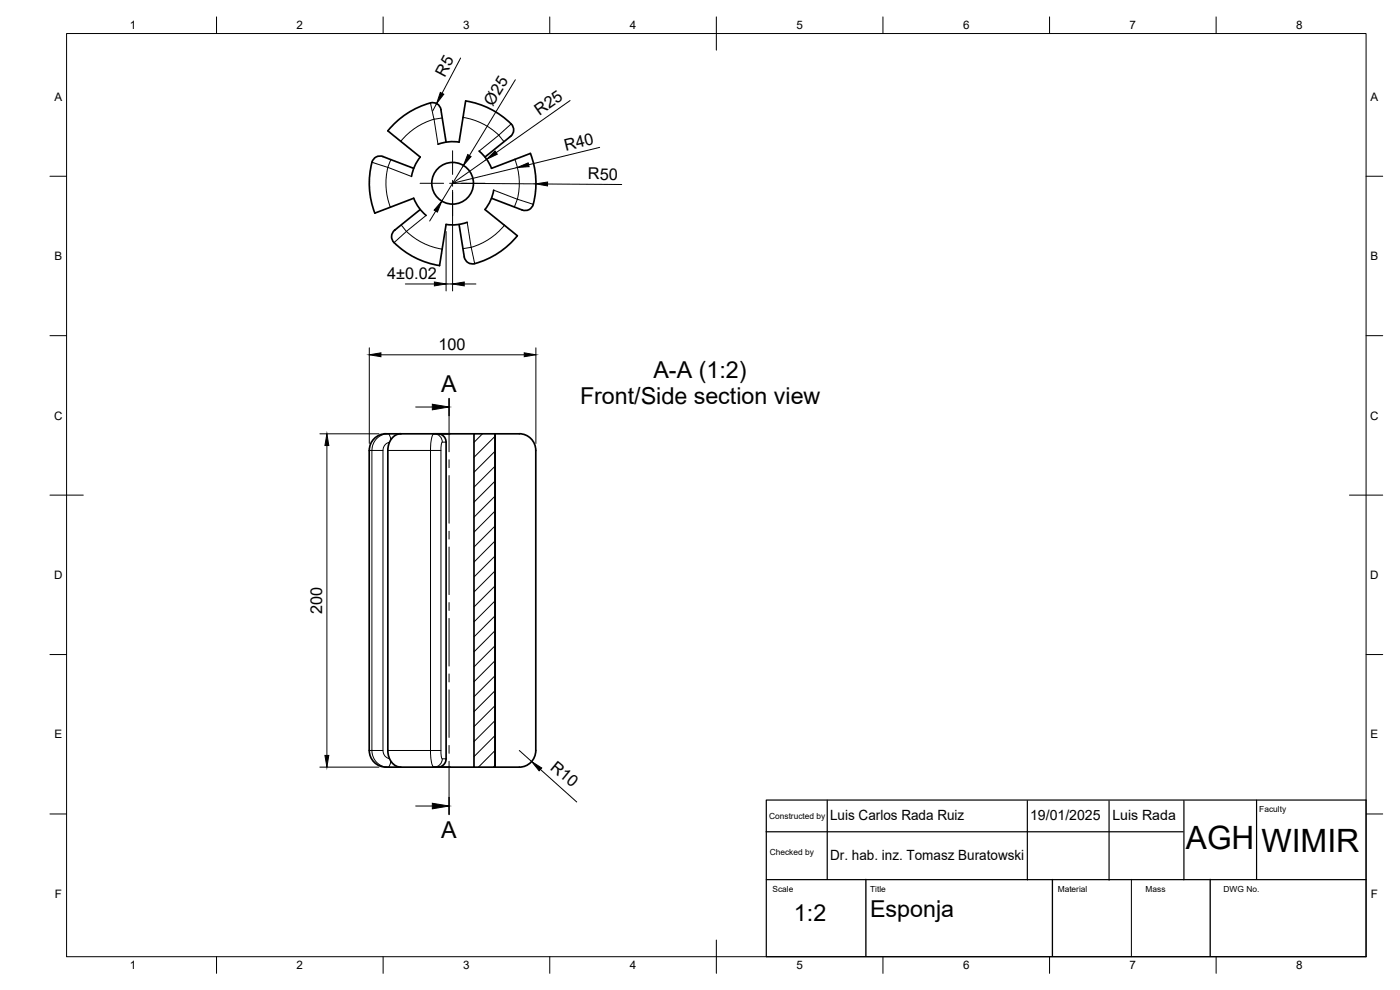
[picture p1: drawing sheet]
<svg xmlns="http://www.w3.org/2000/svg" width="420mm" height="297mm" viewBox="0 0 420 297" stroke-linecap="round" stroke-linejoin="round" font-family="sans-serif">
<!-- layer: Visible Narrow -->
<g fill="none" stroke="#000" stroke-width=".3">
<path d="M129.2 30.9l1.1 4.9 2.4-.4M139 35.2a20 20 0 0 1 10.7 5.3M153.4 37.2l-3.7 3.4M111.6 48.7l4.8 1.5M116.4 50.2l7.1 2.7M116.4 50.2a20 20 0 0 0 .8 12M117.3 47.9l-.9 2.3M120.3 42.4a20 20 0 0 1 10-6.6l1.1 7.5M148.2 57.1l7.1 2.7M149.7 40.6l-5.9 4.7M149.7 40.6l1.6 1.9M154.5 47.8a20 20 0 0 1 .8 12"/>
<path d="M155.3 59.8l4.7 1.5M155.3 59.8l-.9 2.3M120.4 67.5l1.6 1.9M122 69.4l-3.7 3.4M122 69.4a20 20 0 0 0 10.7 5.4M127.9 64.7l-5.9 4.7M140.2 66.7l1.2 7.5M141.4 74.2l1.1 4.9M141.4 74.2l-2.5 .4M151.4 67.6a20 20 0 0 1-10 6.6M110.8 135.2h.8v90h-.8M116.4 135.2h12.8v90h-12.8"/>
<path d="M116.9 132.7a2.44 2.44 0 0 0-2 2.5v90a2.44 2.44 0 0 0 2 2.4M117.3 132l-.1-.6a1.11 1.11 0 0 0-.5-1.1 1.11 1.11 0 0 0-1.2 0 4.6 4.6 0 0 0-3.7 4.9h3.1M132.7 132.6a2.13 2.13 0 0 0-2.8-2.2l-.5 2-.2 2.8h3.1M133.9 132.7h-1.2l-.4 1.7v91.5l.4 1.7 1.2 .1M114.9 225.2h-3.1a4.5 4.5 0 0 0 4.8 4.9l.4-.7 .3-1.1M132.3 225.2h-3.1l.3 3.5a1.26 1.26 0 0 0 .8 1.5 1.26 1.26 0 0 0 1.5-.6 2.52 2.52 0 0 0 .9-1.9"/>
</g>
<!-- layer: Visible -->
<g fill="none" stroke="#000" stroke-width=".51">
<path d="M129.2 30.9a2.51 2.51 0 0 1 3.1 2M129.2 30.9a24.6 24.6 0 0 0-12.8 8.4l9.7 7.8a12.6 12.6 0 0 0-2.6 5.8M132.3 32.9l1.6 9.8M124.1 50.5l-8.8-3.4a2.56 2.56 0 0 0-3.7 1.6 23.3 23.3 0 0 0 1 15.2l11.5-4.4a13 13 0 0 0 3.8 5.1M137.8 42.7l1.9-12.4a23.8 23.8 0 0 1 14.2 7.6 3.2 3.2 0 0 1-1.4 3.6l-7 5.6M137.8 42.6a12.5 12.5 0 0 0-6.3 .7M143.8 45.3a12.5 12.5 0 0 1 3.7 5.2l11.7-4.5M148.2 57a12.5 12.5 0 0 1-2.6 5.9l9.7 7.8M159.2 46a23.8 23.8 0 0 1 .5 16.1 3.2 3.2 0 0 1-3.9 .5l-8.3-3.1M126.1 62.9l-7.7 6.2M133.9 67.3l-2 12.4a23.8 23.8 0 0 1-14.1-7.6 2.51 2.51 0 0 1 .6-3M137.8 67.3l1.5 9.8"/>
<path d="M140.2 66.7a12.5 12.5 0 0 1-6.3 .6M155.3 70.7a23.8 23.8 0 0 1-13.7 8.5 2.51 2.51 0 0 1-2.3-2.1M129.9 130.2h12.4M131.4 130.2a2.49 2.49 0 0 1 2.5 2.5v95a2.49 2.49 0 0 1-2.5 2.5M142.3 130.2h6.2v100h-6.2zM148.5 130.2l7.4-.1a5 5 0 0 1 4.9 5v90.1a5 5 0 0 1-4.9 5h-7.4M148.6 130.2v100M115.8 230.2a5 5 0 0 1-5-5v-90.1a5 5 0 0 1 5.6-4.9h3.9a4.4 4.4 0 0 0-3.9 4.9v90.1a4.6 4.6 0 0 0 3.9 5M129.9 230.2h12.4"/>
<circle cx="135.8" cy="55" r="6.3"/>
</g>
<path d="M120.3 130.2h14.8" fill="none" stroke="#000" stroke-width=".33"/>
<path d="M115.8 230.2h19.3" fill="none" stroke="#000" stroke-width=".48"/>
<!-- layer: BORDER -->
<g fill="none" stroke="#000" stroke-width=".3">
<path d="M20 10.1h390v276.9h-390zM65 5.1v5M115 5.1v5M165 5.1v5M215 5.1v10M265 5.1v5M315 5.1v5M365 5.1v5M15 52.9h5M410 52.9h5M15 100.7h5M410 100.7h5"/>
<path d="M15 148.6h10M405 148.6h10M15 196.4h5M410 196.4h5M15 244.2h5M410 244.2h5M65 287v5M115 287v5M165 287v5M215 282.1v9.9M265 287v5M315 287v5"/>
<path d="M365 287v5"/>
</g>
<!-- layer: TITLEBLOCK -->
<path d="M410 240.1v46.9h-180" fill="none" stroke="#000" stroke-width=".36"/>
<!-- layer: Smart Centers -->
<path d="M126.1 55h7M134.9 55h1.8M135.8 45.2v7.1M135.8 54.1v1.8M135.8 57.7v7.1M138.5 55h7.1" fill="none" stroke="#000" stroke-width=".3"/>
<!-- layer: FD_Dimensions -->
<g fill="none" stroke="#000" stroke-width=".3">
<path d="M138.2 17.4l-5.5 10.6M131 31.1l-1.1 2.2M154.7 23.9l-13.8 22.8M171.1 30.2l-22.2 15.6M135.8 55l25 .2M135.8 57.1v30.2M139.1 49.7l-6.5 10.7M146 47.8l-10.2 7.2M155.3 50.3l-19.5 4.7M164.3 55.2l22.3 .2M180 44.2l-21.3 5.2M130.8 63.3l-1.9 3"/>
<path d="M133.9 69.5v17.8M121.6 85.2h8.8M133.9 85.2h1.9M139.3 85.2h3.5M110.8 104.4v28.7M114.3 106.5h43M160.8 104.4v28.7M96 130.2h17.7M98.1 133.7v93M96 230.2h17.7M155.8 225.2l3.8 3.3M162.2 230.8l10.9 9.8"/>
</g>
<g fill="#000" stroke="#000" stroke-width=".3">
<path d="M132.1 27.7l1.1 .6-2.2 2.8zM140.4 46.4l1 .6-2.3 2.7zM146 47.8l2.6-2.5 .6 1zM155.3 50.3l3.2-1.4 .3 1.1zM160.8 55.2l3.5-.6v1.2zM132.6 60.4l-1.3 3.2-1-.6zM130.4 84.6l3.5 .6-3.5 .6zM135.8 85.2l3.5-.6v1.2zM110.8 106.5l3.5-.6v1.1zM157.3 105.9l3.5 .6-3.5 .5zM98.1 130.2l.6 3.5h-1.2zM97.5 226.7h1.2l-.6 3.5z"/>
<path d="M159.6 228.5l3 1.9-.8 .9z"/>
</g>
<!-- layer: Hatching -->
<g fill="none" stroke="#000" stroke-width=".3">
<path d="M144.8 130.2l-2.5 2.5M148.5 130.9l-6.2 6.3M148.5 135.4l-6.2 6.3M148.5 139.9l-6.2 6.3M148.5 144.4l-6.2 6.3M148.5 148.9l-6.2 6.3M148.5 153.4l-6.2 6.3M148.5 157.8l-6.2 6.4M148.5 162.3l-6.2 6.3M148.5 166.8l-6.2 6.3M148.5 171.3l-6.2 6.3M148.5 175.8l-6.2 6.3"/>
<path d="M148.5 180.3l-6.2 6.3M148.5 184.8l-6.2 6.3M148.5 189.3l-6.2 6.3M148.5 193.8l-6.2 6.3M148.5 198.3l-6.2 6.3M148.5 202.8l-6.2 6.2M148.5 207.2l-6.2 6.3M148.5 211.7l-6.2 6.3M148.5 216.2l-6.2 6.3M148.5 220.7l-6.2 6.3M148.5 225.2l-4.9 5M148.5 229.7l-.4 .5"/>
</g>
<!-- layer: Section Lines -->
<path d="M134.8 119.6v5M134.8 239.3v5" fill="none" stroke="#000" stroke-width=".51"/>
<g fill="none" stroke="#000" stroke-width=".3">
<path d="M124.8 122.1h5M134.8 124.6v11M134.8 137.9v2.4M134.8 142.7v14.3M134.8 159.4v2.3M134.8 164.1v14.3M134.8 180.8v2.4M134.8 185.6v14.2M134.8 202.2v2.4M134.8 207v14.3M134.8 223.7v2.3M134.8 228.4v10.9"/>
<path d="M124.8 241.8h5"/>
</g>
<path d="M129.8 121.3l5 .8-5 .9zM129.8 241l5 .8-5 .9z" fill="#000" stroke="#000" stroke-width=".3"/>
<path d="M410 240h-180v47M230 263.9h180" fill="none" stroke="#000" stroke-width=".36"/>
<path d="M229.8 249.6h125.3M259.9 263.8v23.2M315.8 263.8v23.2M339.5 263.8v23.2M363.2 263.8v23.2" fill="none" stroke="#000" stroke-width=".3"/>
<path d="M248.3 240.3v23.4M308.3 240.4v23.4M332.8 240.5v23.4M355.3 240.4v23.4M377.1 240.3v23.4" fill="none" stroke="#000" stroke-width=".55"/>
<g font-size="9.6">
<text x="355.9" y="254.7">AGH</text>
<text x="378.6" y="255.7">WIMIR</text>
</g>
<g font-size="7">
<text x="196.1" y="113.5">A-A (1:2)</text>
<text x="132.4" y="117.6">A</text>
<text x="174.1" y="121.3">Front/Side section view</text>
<text x="132.4" y="251.3">A</text>
<text x="261.1" y="275.2">Esponja</text>
<text x="238.3" y="276.5">1:2</text>
</g>
<g font-size="4.9">
<text x="133.5" y="23.3" transform="rotate(-62 133.5 23.3)">R5</text>
<text x="147.9" y="32.1" transform="rotate(-59 147.9 32.1)">Ø25</text>
<text x="161.9" y="34.8" transform="rotate(-35 161.9 34.8)">R25</text>
<text x="169.8" y="45.2" transform="rotate(-14 169.8 45.2)">R40</text>
<text x="176.4" y="53.8">R50</text>
<text x="116.2" y="83.8">4±0.02</text>
<text x="131.6" y="105">100</text>
<text x="96.6" y="184.2" transform="rotate(-90 96.6 184.2)">200</text>
<text x="164.9" y="230.7" transform="rotate(39 164.9 230.7)">R10</text>
</g>
<g font-size="4.2">
<text x="249.1" y="246">Luis Carlos Rada Ruiz</text>
<text x="309.1" y="246">19/01/2025</text>
<text x="333.8" y="246">Luis Rada</text>
<text x="249.1" y="258">Dr. hab. inz. Tomasz Buratowski</text>
</g>
<g font-size="3.5">
<text x="39" y="8.8">1</text>
<text x="89" y="8.8">2</text>
<text x="139" y="8.8">3</text>
<text x="189" y="8.8">4</text>
<text x="239" y="8.8">5</text>
<text x="289" y="8.8">6</text>
<text x="339" y="8.8">7</text>
<text x="389" y="8.8">8</text>
<text x="16.3" y="30.2">A</text>
<text x="411.3" y="30.2">A</text>
<text x="16.3" y="78">B</text>
<text x="411.3" y="78">B</text>
<text x="16.2" y="125.9">C</text>
<text x="411.2" y="125.9">C</text>
<text x="16.2" y="173.7">D</text>
<text x="411.2" y="173.7">D</text>
<text x="16.3" y="221.6">E</text>
<text x="411.3" y="221.6">E</text>
<text x="16.4" y="269.4">F</text>
<text x="411.4" y="269.4">F</text>
<text x="39" y="290.8">1</text>
<text x="89" y="290.8">2</text>
<text x="139" y="290.8">3</text>
<text x="189" y="290.8">4</text>
<text x="239" y="290.8">5</text>
<text x="289" y="290.8">6</text>
<text x="339" y="290.8">7</text>
<text x="389" y="290.8">8</text>
</g>
<g font-size="2.5">
<text x="230.8" y="245.6">Constructed by</text>
<text x="377.9" y="243.7">Faculty</text>
<text x="231" y="256.5">Checked by</text>
<text x="231.8" y="267.6">Scale</text>
<text x="261.1" y="267.6">Title</text>
<text x="317.4" y="267.6">Material</text>
<text x="343.8" y="267.6">Mass</text>
<text x="367.2" y="267.6">DWG No.</text>
</g>
</svg>
